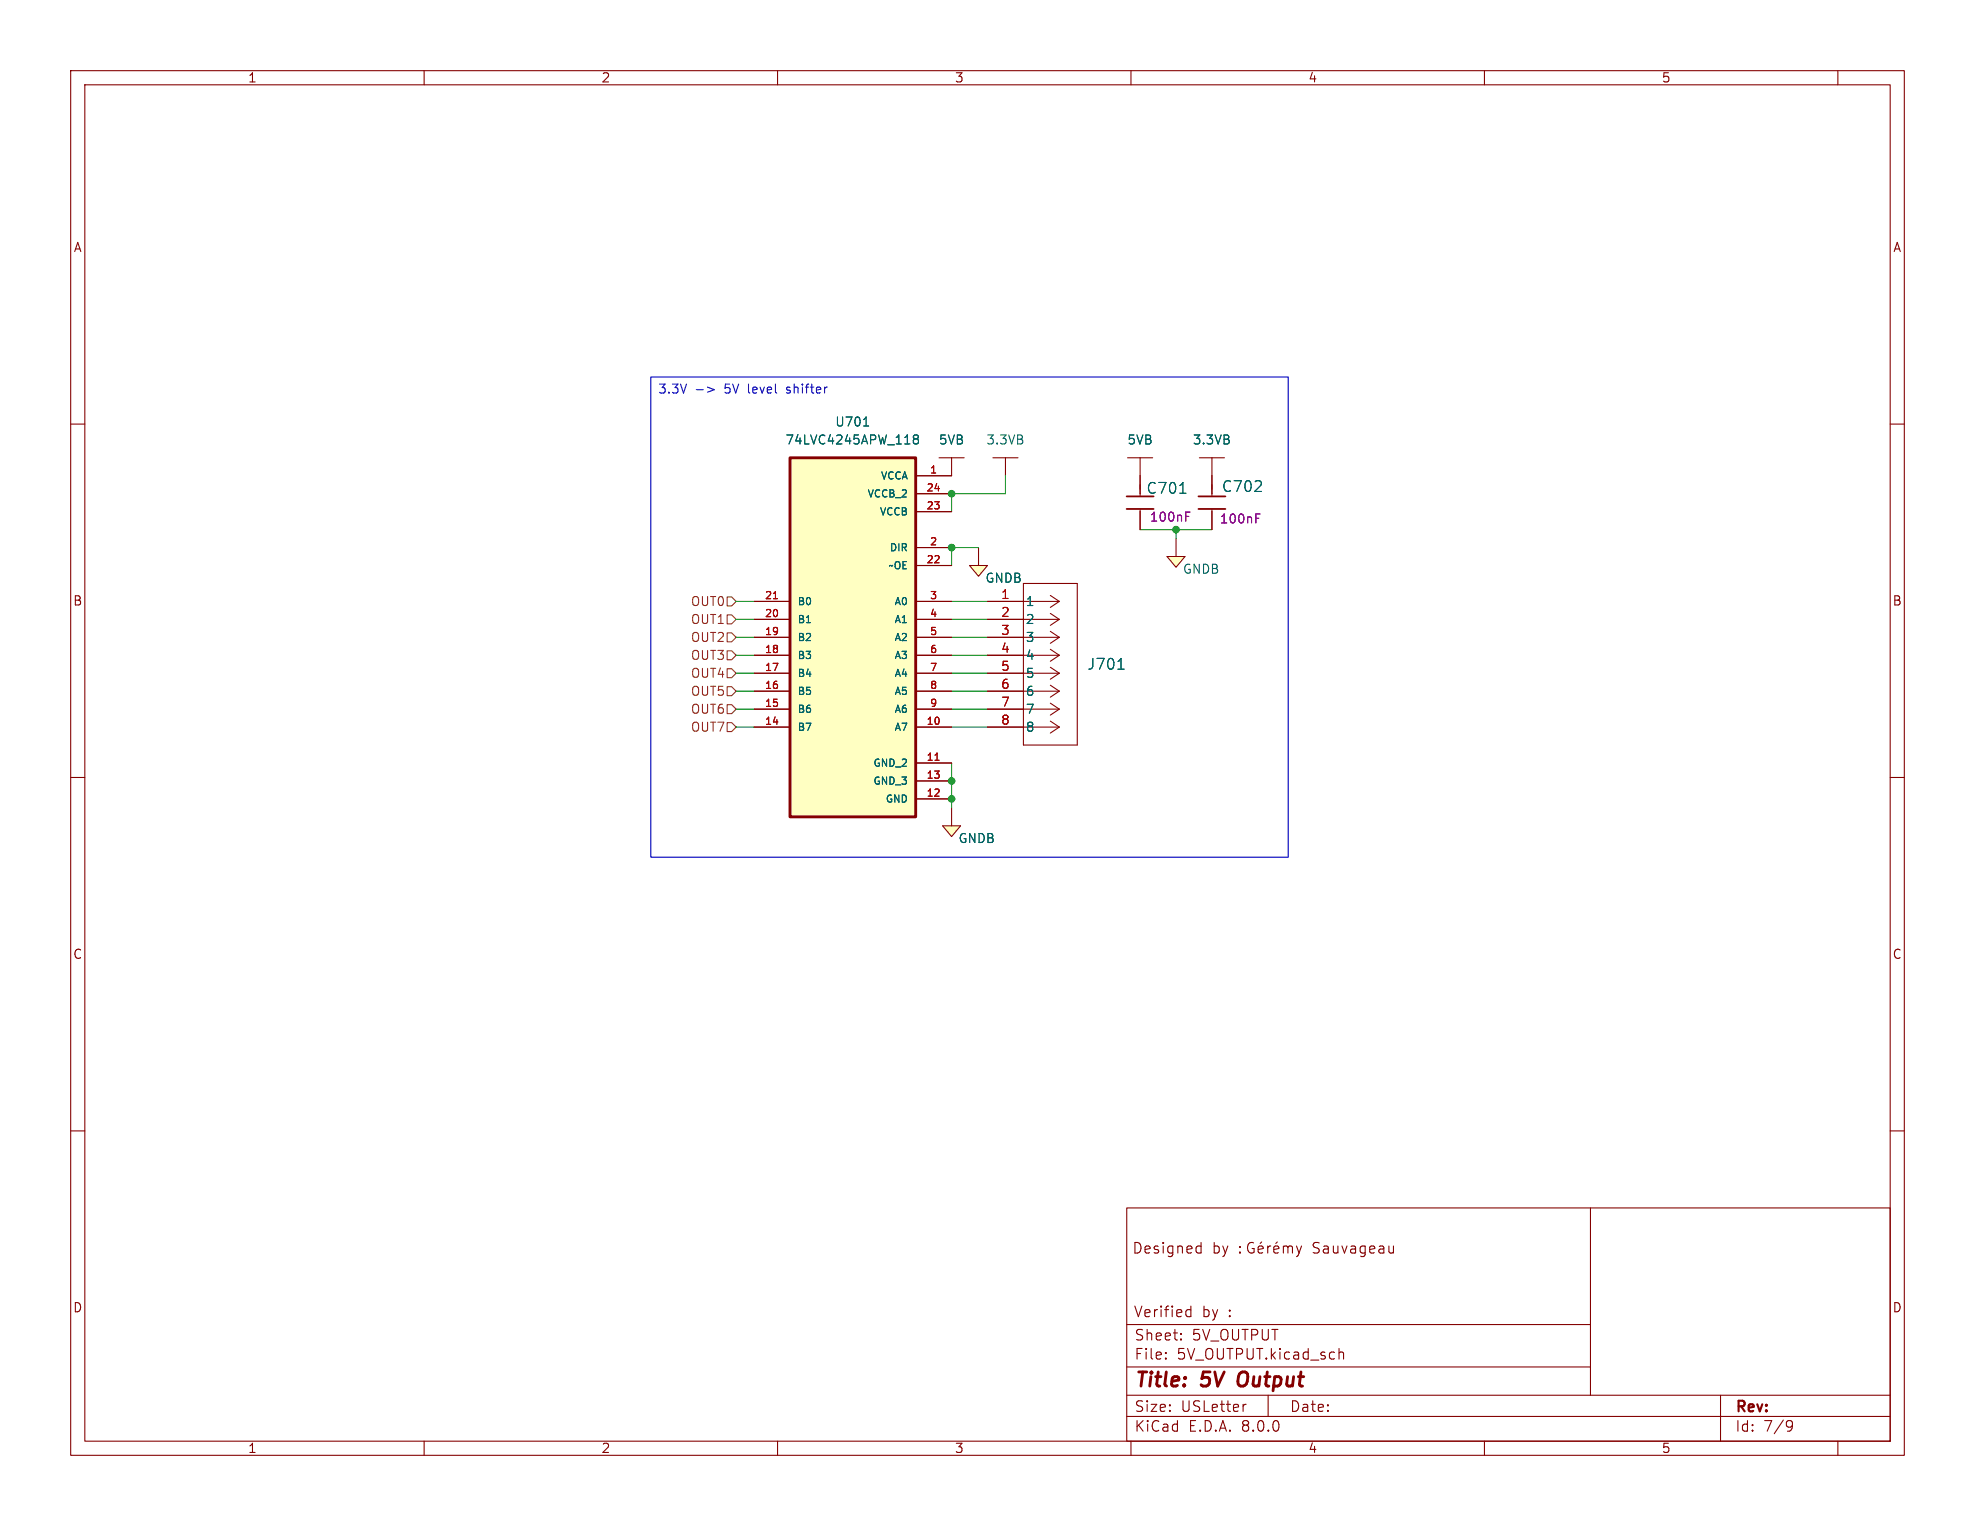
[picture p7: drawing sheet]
<svg xmlns="http://www.w3.org/2000/svg" width="279mm" height="216mm" viewBox="0 0 279 216" stroke-linecap="round" stroke-linejoin="round" font-family="sans-serif">
<g fill="none" stroke="#840000" stroke-width=".15">
<path d="M10 10h259.4v195.9h-259.4zM12 12h255.4v191.9h-255.4zM60 10v2M110 10v2M160 10v2M210 10v2M260 10v2M10 60h2M267.4 60h2M159.5 64.8h3.6M161.3 64.8v2.5M10 110h2"/>
<path d="M267.4 110h2M10 160h2M267.4 160h2M159.4 170.9h108v33h-108zM169.5 176.3l.4 .1M169.9 177.2l-.4 .1M169.9 175.8v1.5M175.4 177.1l.1 .1-.1 .1M175.4 177.1l-.1 .1 .1 .1M175.4 176.4v.1M175.4 177.1v.2M175.4 176.4h.1l-.1 .1"/>
<path d="M175.4 176.4h-.1l.1 .1M177.3 175.9a.69 .69 0 0 0-.8 .2 .69 .69 0 0 0 .1 .8 .52 .52 0 0 0 .8 .2v-.5h-.3M178 176.8l.7-.2-.1-.2-.4-.1-.2 .2 .1 .7 .1 .1 .4-.1M178.5 175.7l-.2 .2M179.3 176.3v1M179.8 176.3l-.3 .1-.2 .2M180.2 176.8l.7-.2-.1-.2-.4-.1-.2 .2 .1 .7 .1 .1 .4-.1M180.7 175.7l-.2 .2M181.6 176.4a.37 .37 0 0 1 .6 .1M181.6 176.3v1M182.2 176.5l.2-.2 .4 .1v.9M182.2 176.5v.8"/>
<path d="M183.4 176.3l.4 1M183.8 177.3l-.2 .3-.2 .2M184.1 176.3l-.3 1M197.1 177.1l-.4 .2M197.1 176.3v1M225 170.9v26.5M159.4 197.4h108M159.4 193.4h65.6M159.4 187.4h65.6M164.9 192.1l.1 .1-.1 .1M164.9 192.1v.1v.1M164.9 191.4v.1"/>
<path d="M164.9 192.1v.2M164.9 191.4h.1l-.1 .1M167.1 189.4v.1v.1M167.1 189.4l-.1 .1 .1 .1M167.1 188.7v.1M167.1 189.4v.2M167.1 188.7h-.1l.1 .1M167.9 186.2l.1 .1 .5-.1M167.9 185.4l.1-.1 .5 .1M168.5 184.8v1.5M176.3 198.7l-.3 .1M179.4 197.4v3"/>
<path d="M189.4 190.8v1.5M189.4 191.4a.37 .37 0 0 1 .7 .1v.8M243.4 197.4v6.5M60 203.9v2M110 203.9v2M159.4 200.4h108M160 203.9v2M210 203.9v2M253 201h.3l.2 .1a.99 .99 0 0 1-.4 1.4h-.2M253.6 201.6l-.3 .3h-.3M260 203.9v2"/>
</g>
<path d="M175.3 194.4a1.5 1.5 0 0 0 0 1.6" fill="none" stroke="#840000" stroke-width=".4"/>
<path d="M165.1 78.7h2.5l-1.2 1.6z" fill="#ffffc2"/>
<path d="M161.3 67.3v2.8M161.3 72.1v2.8M166.4 76.2v2.5h-1.3l1.3 1.6 1.2-1.6h-1.2" fill="none" stroke="#840000" stroke-width=".15"/>
<path d="M159.4 72h3.8M159.4 70.2h3.8" fill="none" stroke="#840000" stroke-width=".25"/>
<path d="M166.9 69.8h.9" fill="none" stroke="#006464" stroke-width=".15"/>
<path d="M167.8 73.1h.4M167.8 72.5h.6" fill="none" stroke="#840084" stroke-width=".15"/>
<path d="M133.3 116.8h2.6l-1.3 1.6z" fill="#ffffc2"/>
<path d="M134.6 114.3v2.5h-1.3l1.3 1.6 1.3-1.6h-1.3" fill="none" stroke="#840000" stroke-width=".15"/>
<path d="M111.8 64.8h17.7v50.8h-17.7z" fill="#ffffc2"/>
<path d="M111.8 64.8h17.7v50.8h-17.7z" fill="none" stroke="#840000" stroke-width=".41"/>
<g fill="none" stroke="#840000" stroke-width=".15">
<path d="M129.5 77.5h5.1M129.5 72.4h5.1M129.5 69.9h5.1M132.8 64.8h3.6M134.6 64.8v2.5h-5.1M140.5 64.8h3.5M142.2 64.8v2.5M106.7 97.8h5.1M106.7 95.3h5.1M106.7 92.7h5.1M106.7 90.2h5.1M106.7 87.6h5.1"/>
<path d="M106.7 85.1h5.1M129.5 97.8h5.1M129.5 95.3h5.1M129.5 92.7h5.1M129.5 90.2h5.1M129.5 87.6h5.1M129.5 85.1h5.1M129.5 80h5.1M106.7 102.9h5.1M106.7 100.3h5.1M129.5 102.9h5.1M129.5 108h5.1"/>
<path d="M129.5 113h5.1M129.5 110.5h5.1M129.5 100.3h5.1"/>
</g>
<path d="M109.4 84.7h.6M132.3 107.6h.6" fill="none" stroke="#a90000" stroke-width=".15"/>
<path d="M122.2 60.3h.7M129.4 62.1l-.2-.3 .2-.3h.3l.2 .3-.2 .3M129.4 62.1l-.2 .2 .1 .4 .1 .1 .4-.1 .1-.1v-.3l-.2-.2M129.4 62.1h.3" fill="none" stroke="#006464" stroke-width=".15"/>
<path d="M137.2 80h2.5l-1.3 1.5z" fill="#ffffc2"/>
<g fill="none" stroke="#840000" stroke-width=".15">
<path d="M129.5 67.3h5.1M129.5 77.5h5.1M129.5 72.4h5.1M129.5 69.9h5.1M138.4 77.5v2.5h-1.2l1.2 1.5 1.3-1.5h-1.3M161.3 67.3v2.6M161.3 72.4v2.5M169.7 64.8h3.5M171.4 64.8v5.3M171.4 72.1v2.8M106.7 97.8h5.1M106.7 95.3h5.1"/>
<path d="M106.7 92.7h5.1M106.7 90.2h5.1M106.7 87.6h5.1M106.7 85.1h5.1M129.5 80h5.1M129.5 97.8h5.1M129.5 95.3h5.1M129.5 92.7h5.1M129.5 90.2h5.1M129.5 87.6h5.1M129.5 85.1h5.1M139.7 97.8h10.2"/>
<path d="M139.7 95.3h10.2M139.7 92.7h10.2M139.7 90.2h10.2M139.7 87.6h10.2M139.7 85.1h10.2M144.8 82.6h7.6v22.8h-7.6zM148.6 99.5l1.3 .8M148.6 96.9l1.3 .9M148.6 94.4l1.3 .9M148.6 91.9l1.3 .8M148.6 89.3l1.3 .9M148.6 86.8l1.3 .8"/>
<path d="M148.6 84.2l1.3 .9M149.9 97.8l-1.3 .8M149.9 95.3l-1.3 .8M149.9 92.7l-1.3 .9M149.9 90.2l-1.3 .8M149.9 87.6l-1.3 .9M149.9 85.1l-1.3 .8M106.7 102.9h5.1M106.7 100.3h5.1M129.5 102.9h5.1M129.5 100.3h5.1M129.5 108h5.1"/>
<path d="M129.5 113h5.1M129.5 110.5h5.1M139.7 102.9h10.2M139.7 100.3h10.2M148.6 102l1.3 .9M149.9 102.9l-1.3 .8M149.9 100.3l-1.3 .9"/>
</g>
<path d="M122.2 60.3h.7M129.4 62.1l-.2-.3 .2-.3h.3l.2 .3-.2 .3M129.4 62.1l-.2 .2 .1 .4 .1 .1 .4-.1 .1-.1v-.3l-.2-.2M129.4 62.1h.3M166.9 69.8h.9M158.2 94.7h.8" fill="none" stroke="#006464" stroke-width=".15"/>
<path d="M169.5 72h3.9M169.5 70.2h3.9" fill="none" stroke="#840000" stroke-width=".25"/>
<path d="M167.8 73.1h.4M167.8 72.5h.6M177.7 73.3h.4M177.7 72.7h.6" fill="none" stroke="#840084" stroke-width=".15"/>
<path d="M102.9 94.6h.6l.6 .7-.6 .6h-.6zM102.9 84.5h.6l.6 .6-.6 .6h-.6zM102.9 99.7h.6l.6 .6-.6 .7h-.6zM102.9 97.2h.6l.6 .6-.6 .6h-.6zM102.9 87h.6l.6 .6-.6 .7h-.6zM102.9 89.5h.6l.6 .7-.6 .6h-.6zM102.9 92.1h.6l.6 .6-.6 .6h-.6zM102.9 102.2h.6l.6 .7-.6 .6h-.6z" fill="none" stroke="#725600" stroke-width=".15"/>
<path d="M92.1 53.3h90.1v68h-90.1zM98.5 55.1h1M100.1 54.8l1 .3-1 .4" fill="none" stroke="#0000c2" stroke-width=".15"/>
<g fill="none" stroke="#009600" stroke-width=".15">
<path d="M138.4 77.5h-3.8v2.5M142.2 67.3v2.6h-7.6v2.5M161.3 74.9h10.1M166.4 74.9v1.3M104.1 92.7h2.6M104.1 97.8h2.6M104.1 95.3h2.6M104.1 87.6h2.6M104.1 90.2h2.6M104.1 85.1h2.6M134.6 92.7h5.1M134.6 97.8h5.1"/>
<path d="M134.6 95.3h5.1M134.6 87.6h5.1M134.6 90.2h5.1M134.6 85.1h5.1M104.1 100.3h2.6M104.1 102.9h2.6M134.6 108v6.3M134.6 100.3h5.1M134.6 102.9h5.1"/>
</g>
<path d="M109.4 84.7h.6M132.3 107.6h.6" fill="none" stroke="#a90000" stroke-width=".15"/>
<g fill="#009600" stroke="#009600" stroke-width=".15">
<circle cx="134.6" cy="69.9" r=".46"/>
<circle cx="134.6" cy="77.5" r=".46"/>
<circle cx="134.6" cy="110.5" r=".46"/>
<circle cx="134.6" cy="113" r=".46"/>
<circle cx="166.4" cy="74.9" r=".46"/>
</g>
<g font-size="2.8" fill="#840000">
<text x="160.4" y="196.8">Title:</text>
<text x="170.1" y="196.8">5V</text>
<text x="176" y="196.8">Output</text>
</g>
<g font-size="2.1" fill="#006464">
<text x="162.1" y="70.1">C701</text>
<text x="172.8" y="69.8">C702</text>
<text x="153.7" y="95">J701</text>
</g>
<g font-size="2.1" fill="#840000">
<text x="160.1" y="177.6">Designed</text>
<text x="171.5" y="177.6">by</text>
<text x="185.5" y="177.6">Sauvageau</text>
<text x="160.3" y="186.6">Verified</text>
<text x="160.4" y="189.9">Sheet:</text>
<text x="168.6" y="189.9">5V_OUTPUT</text>
<text x="170" y="186.6">by</text>
<text x="173.8" y="186.6">:</text>
<text x="160.4" y="192.6">File:</text>
<text x="166.5" y="192.6">5V_OUTPUT.kicad_sch</text>
<text x="160.4" y="202.8">KiCad</text>
<text x="160.4" y="200">Size:</text>
<text x="167.1" y="200">USLetter</text>
<text x="168.1" y="202.8">E.D.A.</text>
<text x="175.7" y="202.8">8.0.0</text>
<text x="182.4" y="200">Date:</text>
<text x="245.4" y="200.2">Rev:</text>
<text x="245.4" y="202.8">Id:</text>
<text x="249.5" y="202.8">7/9</text>
</g>
<g font-size="1.8" fill="#840000">
<text x="35" y="11.9">1</text>
<text x="85" y="11.9">2</text>
<text x="135" y="11.9">3</text>
<text x="185" y="11.9">4</text>
<text x="235" y="11.9">5</text>
<text x="10.3" y="35.9">A</text>
<text x="267.7" y="35.9">A</text>
<text x="10.3" y="85.9">B</text>
<text x="267.7" y="85.9">B</text>
<text x="10.3" y="135.9">C</text>
<text x="267.7" y="135.9">C</text>
<text x="10.3" y="185.9">D</text>
<text x="267.7" y="185.9">D</text>
<text x="35" y="205.8">1</text>
<text x="85" y="205.8">2</text>
<text x="135" y="205.8">3</text>
<text x="185" y="205.8">4</text>
<text x="235" y="205.8">5</text>
</g>
<g font-size="1.8" fill="#0000c2">
<text x="93" y="56">3.3V</text>
<text x="102.6" y="56">5V</text>
<text x="106.1" y="56">level</text>
<text x="111.7" y="56">shifter</text>
</g>
<g font-size="1.8" fill="#006464">
<text x="111" y="63.1">74LVC4245APW_118</text>
<text x="118.1" y="60.6">U701</text>
<text x="132.7" y="63.1">5VB</text>
<text x="139.4" y="63.1">3.3VB</text>
<text x="159.4" y="63.1">5VB</text>
<text x="168.7" y="63.1">3.3VB</text>
<text x="139.3" y="82.7">GNDB</text>
<text x="167.3" y="81.4">GNDB</text>
<text x="145" y="86">1</text>
<text x="145" y="88.5">2</text>
<text x="145" y="91">3</text>
<text x="145" y="93.6">4</text>
<text x="145" y="96.1">5</text>
<text x="145" y="98.7">6</text>
<text x="145" y="101.2">7</text>
<text x="145" y="103.7">8</text>
<text x="135.5" y="119.5">GNDB</text>
</g>
<g font-size="1.8" fill="#840084">
<text x="162.6" y="74">100nF</text>
<text x="172.5" y="74.3">100nF</text>
</g>
<g font-size="1.8" fill="#725600">
<text x="97.6" y="86">OUT0</text>
<text x="97.6" y="88.5">OUT1</text>
<text x="97.6" y="91">OUT2</text>
<text x="97.6" y="93.6">OUT3</text>
<text x="97.6" y="96.1">OUT4</text>
<text x="97.6" y="101.2">OUT6</text>
<text x="97.6" y="98.7">OUT5</text>
<text x="97.6" y="103.7">OUT7</text>
</g>
<g font-size="1.8" fill="#a90000">
<text x="141.5" y="84.8">1</text>
<text x="141.5" y="87.4">2</text>
<text x="141.5" y="89.9">3</text>
<text x="141.5" y="92.5">4</text>
<text x="141.5" y="95">5</text>
<text x="141.5" y="97.5">6</text>
<text x="141.5" y="100.1">7</text>
<text x="141.5" y="102.6">8</text>
</g>
<g font-size="1.4" fill="#006464">
<text x="122.6" y="70.6">VCCB_2</text>
<text x="124.5" y="68">VCCA</text>
<text x="124.4" y="73.1">VCCB</text>
<text x="125.6" y="80.7">~OE</text>
<text x="125.8" y="78.2">DIR</text>
<text x="112.8" y="88.4">B1</text>
<text x="112.8" y="85.8">B0</text>
<text x="126.4" y="85.8">A0</text>
<text x="126.4" y="88.4">A1</text>
<text x="112.8" y="96">B4</text>
<text x="112.8" y="93.4">B3</text>
<text x="112.8" y="90.9">B2</text>
<text x="126.4" y="90.9">A2</text>
<text x="126.4" y="93.4">A3</text>
<text x="126.4" y="96">A4</text>
<text x="112.8" y="101.1">B6</text>
<text x="112.8" y="98.5">B5</text>
<text x="126.4" y="98.5">A5</text>
<text x="126.4" y="101.1">A6</text>
<text x="112.8" y="103.6">B7</text>
<text x="126.4" y="103.6">A7</text>
<text x="123.4" y="108.7">GND_2</text>
<text x="123.4" y="111.2">GND_3</text>
<text x="125.2" y="113.8">GND</text>
</g>
<g font-size="1.4" fill="#a90000">
<text x="131" y="69.6">24</text>
<text x="131.5" y="67.1">1</text>
<text x="131" y="72.1">23</text>
<text x="131.5" y="77.2">2</text>
<text x="131" y="79.8">22</text>
<text x="108.1" y="89.9">19</text>
<text x="108.1" y="87.4">20</text>
<text x="108.1" y="84.8">21</text>
<text x="131.5" y="84.8">3</text>
<text x="131.5" y="87.4">4</text>
<text x="131.5" y="89.9">5</text>
<text x="108.1" y="95">17</text>
<text x="108.1" y="92.5">18</text>
<text x="131.5" y="92.5">6</text>
<text x="131.5" y="95">7</text>
<text x="108.1" y="100.1">15</text>
<text x="108.1" y="97.5">16</text>
<text x="131.5" y="97.5">8</text>
<text x="131.5" y="100.1">9</text>
<text x="108.1" y="102.6">14</text>
<text x="131" y="102.6">10</text>
<text x="131" y="107.7">11</text>
<text x="131" y="112.8">12</text>
<text x="131" y="110.2">13</text>
</g>
</svg>
